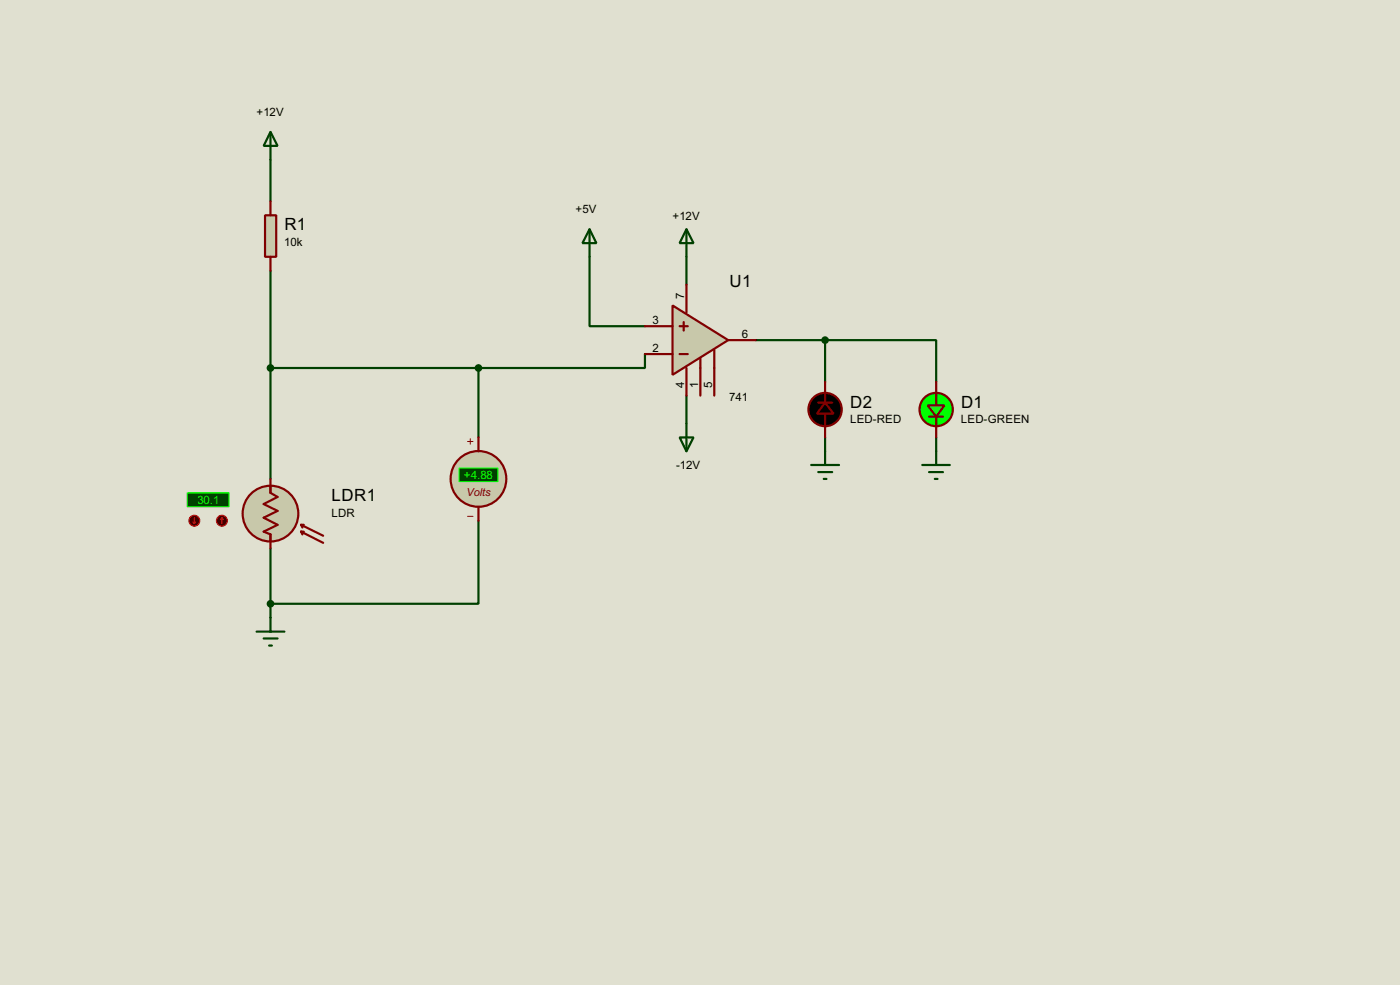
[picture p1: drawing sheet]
<svg xmlns="http://www.w3.org/2000/svg" width="256mm" height="180mm" viewBox="0 0 256 180" stroke-linecap="round" stroke-linejoin="round" font-family="sans-serif">
<path d="M0 0h256.5v180.3h-256.5z" fill="#e0e0d0"/>
<g fill="none" stroke="#004000" stroke-width=".4">
<path d="M49.6 29.3v7.6M49.6 49.6v38.1M108 47v12.7h10.2M125.8 47v5.1M49.6 67.4h38.1M87.7 67.4v12.7M118.2 64.8v2.6h-30.5M125.8 72.4v5.1M138.5 62.3h12.7M151.2 62.3h20.3v7.6M151.2 62.3v7.6M87.7 95.3v15.2h-38.1"/>
<path d="M151.2 80.1v2.5M171.5 80.1v2.5M49.6 100.4v12.7"/>
</g>
<path d="M123.2 55.9l10.2 6.4-10.2 6.3z" fill="#c8c8aa" stroke="#800000" stroke-width=".4"/>
<path d="M118.2 59.7h5M124.5 59.7h1.5M125.3 59v1.5M125.8 52.1v5.1M118.2 64.8h5M124.5 64.8h1.5M125.8 67.4v5M128.3 65.6v6.8M130.9 64.1v8.3M133.4 62.3h5.1" fill="none" stroke="#800000" stroke-width=".4"/>
<path d="M125.8 42l1.3 2.5h-2.6zM125.8 42v5M125.8 77.5v5.1M124.5 80.1h2.6l-1.3 2.5zM148.6 85.1h5.1M149.9 86.4h2.6M150.9 87.7h.5M151.2 82.6v2.5M169 85.1h5M170.2 86.4h2.6M171.3 87.7h.5M171.5 82.6v2.5" fill="none" stroke="#004000" stroke-width=".4"/>
<circle cx="171.5" cy="75" r="3.1" fill="#0f0" stroke="#800000" stroke-width=".4"/>
<path d="M170.2 76.3h2.6M171.5 71.9v2.3M171.5 76.3v1.7" fill="none" stroke="#800000" stroke-width=".4"/>
<path d="M170 74.2h3l-1.5 2.1z" fill="#2bff2b" stroke="#800000" stroke-width=".4"/>
<path d="M149.9 73.7h2.6M151.2 69.9v3.8M151.2 75.7v4.4M171.5 69.9v2.5M171.5 77.5v2.6" fill="none" stroke="#800000" stroke-width=".4"/>
<g fill="#000" stroke="#800000" stroke-width=".4">
<path d="M151.2 73.7l1.5 2h-3z"/>
<circle cx="151.1" cy="75" r="3.1"/>
</g>
<path d="M108 42l1.3 2.5h-2.6zM108 42v5" fill="none" stroke="#004000" stroke-width=".4"/>
<circle cx="151.1" cy="62.3" r=".5" fill="#004000" stroke="#004000" stroke-width=".4"/>
<circle cx="49.5" cy="94" r="5.1" fill="#c8c8aa" stroke="#800000" stroke-width=".4"/>
<path d="M49.6 89v1.2l1.3 .8-2.6 1.3 2.6 1.2-2.6 1.3 2.6 1.3-2.6 1.2 1.3 .5v1.3M55.2 97.3l4 2.1M55.2 97.3l.2 .5M55.2 97.3h.5M55.2 96.1l4 2M55.2 96.1l.2 .5M55.2 96.1h.5" fill="none" stroke="#800000" stroke-width=".4"/>
<path d="M34.3 90.2h7.7v2.6h-7.7z" fill="#004000" stroke="#0f0" stroke-width=".2"/>
<path d="M49.6 87.7v2.5M49.6 97.8v2.6" fill="none" stroke="#800000" stroke-width=".4"/>
<circle cx="40.6" cy="95.3" r="1" fill="#400000" stroke="#f00" stroke-width=".2"/>
<path d="M40.7 94.8l-.3 .3M40.7 94.8l.2 .3M40.7 94.8v1" fill="none" stroke="#f00" stroke-width=".2"/>
<circle cx="35.6" cy="95.3" r="1" fill="#400000" stroke="#f00" stroke-width=".2"/>
<path d="M35.4 95.6l.2 .2M35.6 94.8v1M35.9 95.6l-.3 .2" fill="none" stroke="#f00" stroke-width=".2"/>
<path d="M47 115.6h5.1M48.3 116.9h2.6M49.3 118.2h.5M49.6 113.1v2.5" fill="none" stroke="#004000" stroke-width=".4"/>
<path d="M48.6 39.4h2v7.6h-2z" fill="#c8c8aa" stroke="#800000" stroke-width=".4"/>
<path d="M49.6 36.9v2.5M49.6 47v2.6" fill="none" stroke="#800000" stroke-width=".4"/>
<circle cx="49.5" cy="67.4" r=".5" fill="#004000" stroke="#004000" stroke-width=".4"/>
<path d="M49.6 24.2l1.3 2.5h-2.6zM49.6 24.2v5.1" fill="none" stroke="#004000" stroke-width=".4"/>
<circle cx="87.6" cy="87.7" r="5.1" fill="#c8c8aa" stroke="#800000" stroke-width=".4"/>
<path d="M85.7 80.8h1M85.7 94.5h1M86.2 80.3v1" fill="none" stroke="#800000" stroke-width=".18"/>
<path d="M84.1 85.7h7.1v2.5h-7.1z" fill="#004000" stroke="#0f0" stroke-width=".2"/>
<path d="M87.7 80.1v2.5M87.7 92.8v2.5" fill="none" stroke="#800000" stroke-width=".4"/>
<g fill="#004000" stroke="#004000" stroke-width=".4">
<circle cx="49.5" cy="110.5" r=".5"/>
<circle cx="87.6" cy="67.4" r=".5"/>
</g>
<g font-size="3.5">
<text x="52.1" y="42.1">R1</text>
<text x="133.7" y="52.6">U1</text>
<text x="155.8" y="74.6">D2</text>
<text x="176.1" y="74.6">D1</text>
<text x="60.8" y="91.7">LDR1</text>
</g>
<g font-size="2.4">
<text x="47" y="21.2">+12V</text>
<text x="105.5" y="39">+5V</text>
<text x="123.2" y="40.2">+12V</text>
<text x="52.1" y="45">10k</text>
<text x="119.6" y="59.3">3</text>
<text x="125.4" y="54.7" transform="rotate(-90 125.4 54.7)">7</text>
<text x="119.6" y="64.4">2</text>
<text x="135.9" y="61.9">6</text>
<text x="125.4" y="71.1" transform="rotate(-90 125.4 71.1)">4</text>
<text x="127.9" y="71" transform="rotate(-90 127.9 71)">1</text>
<text x="130.5" y="71.1" transform="rotate(-90 130.5 71.1)">5</text>
<text x="133.6" y="73.4">741</text>
<text x="155.7" y="77.5">LED-RED</text>
<text x="176" y="77.5">LED-GREEN</text>
<text x="123.9" y="85.9">-12V</text>
<text x="60.7" y="94.5">LDR</text>
</g>
<g font-size="2.4" fill="#0f0">
<text x="85" y="87.7">+4.88</text>
<text x="36.2" y="92.3">30.1</text>
</g>
<text font-size="2.3" fill="#800000" x="85.5" y="90.8">Volts</text>
</svg>
